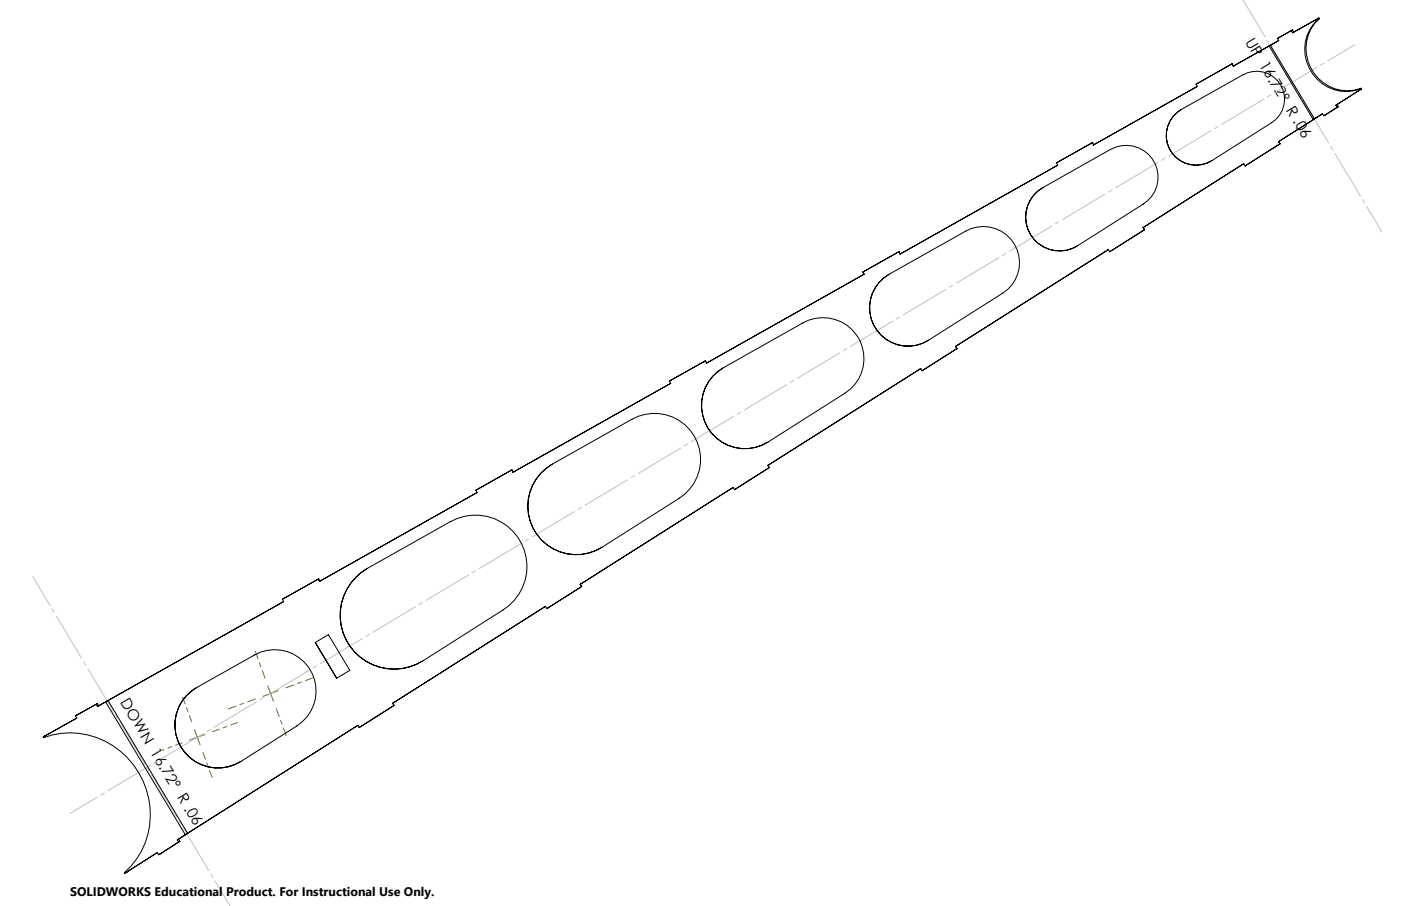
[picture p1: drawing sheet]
<svg xmlns="http://www.w3.org/2000/svg" width="432mm" height="279mm" viewBox="0 0 432 279" stroke-linecap="round" stroke-linejoin="round" font-family="sans-serif">
<path d="M78.7 215.6l-8.3 3M81.7 209.1l-3.1-8.3M85.1 218.5l3.1 8.4M88.1 212.1l8.4-3" fill="none" stroke="#808000" stroke-width=".31" stroke-dasharray="15.2 1.3 1.3 1.3" stroke-dashoffset="12.7"/>
<path d="M56.1 229.1l-7.6 2.8M59.1 222.7l-2.8-7.7M62.6 232.1l2.8 7.6M65.5 225.6l7.7-2.8" fill="none" stroke="#808000" stroke-width=".31" stroke-dasharray="15.2 1.3 1.3 1.3" stroke-dashoffset="13.1"/>
<path d="M82.5 211.5l.9 2.4M83.4 213.9l-2.3 .8M83.4 213.9l.9 2.3M85.8 213l-2.4 .9M59.9 225l.9 2.4M60.8 227.4l-2.3 .8M60.8 227.4l.9 2.3M63.1 226.5l-2.3 .9" fill="none" stroke="#808000" stroke-width=".31"/>
<path d="M10.1 177.8l60.8 101.6" fill="none" stroke="#c0c0c0" stroke-width=".31" stroke-dasharray="15.2 1.3 1.3 1.3" stroke-dashoffset="4.9"/>
<path d="M21.6 250.8l395.9-237" fill="none" stroke="#c0c0c0" stroke-width=".31" stroke-dasharray="15.2 1.3 1.3 1.3" stroke-dashoffset="5.5"/>
<path d="M383.1 -.1l42.9 71.7" fill="none" stroke="#c0c0c0" stroke-width=".31" stroke-dasharray="15.2 1.3 1.3 1.3" stroke-dashoffset="6"/>
<g fill="none" stroke="#000" stroke-width=".31">
<path d="M379.7 19.7l-11 6.3M379.7 19.7l.4 .7M391.2 14.2l13.6 22.7M391.2 14.1l-11.1 6.3M391.2 14.1v.1M391.5 14l-.3 .2M391.5 14l13.6 22.7M391.9 13.7l-.4 .3M391.9 13.7l-.7 .4M393.7 11.9l.4 .6-2.6 1.5M394.1 12.5l-2.2 1.2M398 9.5l-4.3 2.4"/>
<path d="M398 9.5l.4 .6M398.4 9.2l.3 .7-.3 .2M398.4 9.2l-.4 .3M398.4 9.2l-4.7 2.7M406.2 6a12.8 12.8 0 0 0-2.2 15.9 12.8 12.8 0 0 0 15.1 5.6M406.5 5.6l-.4 .2 .1 .2M406.5 5.6l.1 .2M406.5 5.6l-8.1 4.5M406.6 5.8a12.8 12.8 0 0 0-2.2 15.9 12.8 12.8 0 0 0 15.1 5.5M406.6 5.8l-.4 .2M362.7 34.7l1.4-.9 19-10.7a8.6 8.6 0 0 1 11.6 3.1 8.6 8.6 0 0 1-2.8 11.7l-18.4 11.6a9.2 9.2 0 0 1-12.3-2.3 9.2 9.2 0 0 1 1.5-12.5zM363.9 33.9a9.2 9.2 0 0 0-3.1 12.6 9.2 9.2 0 0 0 12.5 3.1"/>
<path d="M368.7 26l.3 .6-32 18.1M368.7 25.9v.1M380.1 20.4h.1M404.8 36.9l-10.7 6.8M404.8 36.9h.1M405.1 36.7l-.3 .2M405.5 36.4l-.4 .3M405.5 36.4l-.7 .5M407.6 35.1l-2.1 1.3M408 35.7l-.4-.6-2.5 1.6M411.7 32.5l.4 .6M412.1 33.1l-4.1 2.6"/>
<path d="M412.1 32.2l.4 .7M412.5 32.9l-4.5 2.8M412.5 32.9l-.4 .2M419.1 27.5l.1 .2M419.2 27.7l-7.5 4.8M419.5 27.2l.1 .3M419.5 27.2l-.4 .3M419.6 27.5l-7.9 5M419.6 27.5l-.4 .2M321.2 58a10.4 10.4 0 0 0-3.6 14.3 10.4 10.4 0 0 0 14.3 3.6M325.6 50.2l.4 .7M325.6 50.2h.1"/>
<path d="M326 50.9l-48.6 27.5M326 50.9l-48.5 27.4M336.7 44l-11.1 6.2M336.7 44l.3 .7M383.8 51.2l-.5-.7-31 19.7M394.1 43.7l.4 .7M394.1 43.7h.1M394.1 43.7l.4 .6M394.5 44.4l-10.7 6.8M394.5 44.3l-10.7 6.9M394.5 44.3v.1M277 77.6l-11 6.3"/>
<path d="M277 77.6l.4 .8M277 77.6l.5 .7M277.5 78.3l-.1 .1M318.6 60.2l2.8-2.3 20.9-11.8a9.8 9.8 0 0 1 13.2 3.5 9.8 9.8 0 0 1-3.1 13.3l-20.3 12.9a10.4 10.4 0 0 1-13.4-2 10.4 10.4 0 0 1-.1-13.6zM342 77.6l-.4-.6-47.1 29.9M352.3 70.2l.4 .6M352.3 70.2l.5 .6M352.7 70.8l-10.7 6.8M352.7 70.8h.1M352.8 70.8l-10.8 6.8M266 83.9l.3 .7-48.5 27.4M266 83.9h.1"/>
<path d="M270.9 87.1l3.1-2.5 23.6-13.3a11.1 11.1 0 0 1 15 4 11.1 11.1 0 0 1-3.6 15.1l-22.8 14.5a11.8 11.8 0 0 1-15.3-2.3 11.8 11.8 0 0 1 0-15.5zM273.8 84.7a11.8 11.8 0 0 0-4.1 16.3 11.8 11.8 0 0 0 16.3 4.1M206.3 117.5l.4 .7M206.7 118.2l-48.5 27.4M206.7 118.2l-48.6 27.4M217.4 111.3l-11.1 6.2M217.4 111.3l.4 .7M217.4 111.3h.1M219.7 116l1.5-1.4 1.8-1.2 24.4-13.8a12.6 12.6 0 0 1 17.1 4.5 12.6 12.6 0 0 1-4.1 17.1l-23.7 15.1a13.4 13.4 0 0 1-17.4-2.7 13.4 13.4 0 0 1 .4-17.6zM222.7 113.5a13.4 13.4 0 0 0-4.6 18.4 13.4 13.4 0 0 0 18.4 4.6M284.2 114.3l-.4-.6-47.2 29.8M284.2 114.3h.1"/>
<path d="M294.5 106.9l.5 .6M295 107.5l-10.8 6.8M146.7 151.2l.4 .7M146.7 151.2h.1M147.1 151.9l-48.6 27.4M147.1 151.9l-48.6 27.3M157.7 144.9l.4 .7M157.7 144.9h.1M157.8 144.9l-11.1 6.3M157.8 144.9l.4 .7M158.1 145.6h.1M166.7 145.9l3.6-2.8 24.5-13.8a14.2 14.2 0 0 1 19.1 5.1 14.2 14.2 0 0 1-4.6 19.3l-23.7 15a14.9 14.9 0 0 1-19.5-3.1 14.9 14.9 0 0 1 .6-19.7z"/>
<path d="M169.9 143.3a14.9 14.9 0 0 0-5.1 20.5 14.9 14.9 0 0 0 20.5 5.1M226.4 151l-.4-.7-47.2 29.9M226.4 151h.1M236.6 143.5l.5 .7M237.1 144.2l-10.7 6.8M98.1 178.6h.1M98.1 178.6l-11.1 6.2M98.1 178.6l.4 .7M98.1 178.6l.4 .6M98.5 179.2v.1M109.6 178.1l1.8-1.6 1.9-1.2 25.4-14.4a15.9 15.9 0 0 1 21.5 5.7 15.9 15.9 0 0 1-5.2 21.5l-24.6 15.7a16.6 16.6 0 0 1-21.9-3.6 16.6 16.6 0 0 1 1.1-22.1zM112.9 175.5a16.6 16.6 0 0 0-5.7 22.8 16.6 16.6 0 0 0 22.8 5.7"/>
<path d="M87 184.8l.4 .7M87.1 184.8h-.1M87.4 185.5l-54.1 30.5M97.2 198.1l6.6 11.1 4-2.5-6.6-11-4 2.5M168.6 187.7h.1M168.6 187.7l-.5-.7-47.1 29.9M178.8 180.2l.5 .7M178.8 180.2h.1M178.9 180.2l.4 .7M179.3 180.9l-10.7 6.8M30 217l-6.8 3.8M30 217l-.4 .2 .4 .7"/>
<path d="M30 217l.4 .7M30.4 217.7l-.4 .2M32.6 216.5l-2.6 1.4M32.6 216.5l24.5 40.9M32.9 216.2l-.3 .3M32.9 216.2l-2.5 1.5M33.3 216l-.7 .5M33.3 216l24.5 41M33.3 216l-.4 .2M33.3 216h.1M57.3 214.7l1.6-1.5 1.7-1.2 17.8-10a12.7 12.7 0 0 1 17.2 4.6 12.7 12.7 0 0 1-4.1 17.3l-17.2 10.9a13.3 13.3 0 0 1-17.3-2.7 13.3 13.3 0 0 1 .3-17.4zM60.4 212.2a13.3 13.3 0 0 0-4.6 18.2 13.3 13.3 0 0 0 18.2 4.5"/>
<path d="M121 216.9l.4 .7M121 216.9l.5 .7M121.4 217.6h.1M121.5 217.6l-10.8 6.8M13.4 227.2l-.1 .2a24.9 24.9 0 0 1 28.7 9.6 24.9 24.9 0 0 1-1.6 30.1l-2.1 2 .2 .2M13.8 227h.1M13.8 227l-.4 .2M23.2 220.8l.5 .7M23.6 221.4l-9.8 5.6M23.7 221.5l-10.3 5.7M23.7 220.5l-.5 .3M110.7 224.4l-.4-.7-52.5 33.3"/>
<path d="M110.7 224.4h.1M54.6 259l.5 .7M55 258.8l-.4 .2M55 258.8l.5 .6M55.5 259.4l-6.6 4.2M57.1 257.4l-2.5 1.6M57.5 257.2l-.4 .2M57.5 257.2l-2.5 1.6M57.8 257l-.7 .4M57.8 257l-.3 .2M38.9 269h.1M48.5 262.9l-10 6.4"/>
<path d="M48.9 263.6l-.4-.7-10 6.4"/>
</g>
<g font-size="4.7">
<text x="383.7" y="12.9" transform="rotate(59 383.7 12.9)">UP 16.72° R .06</text>
<text x="36.9" y="216.5" transform="rotate(59 36.9 216.5)">DOWN 16.72° R .06</text>
</g>
<text font-size="3.8" x="21.6" y="276.3">SOLIDWORKS Educational Product. For Instructional Use Only.</text>
</svg>
